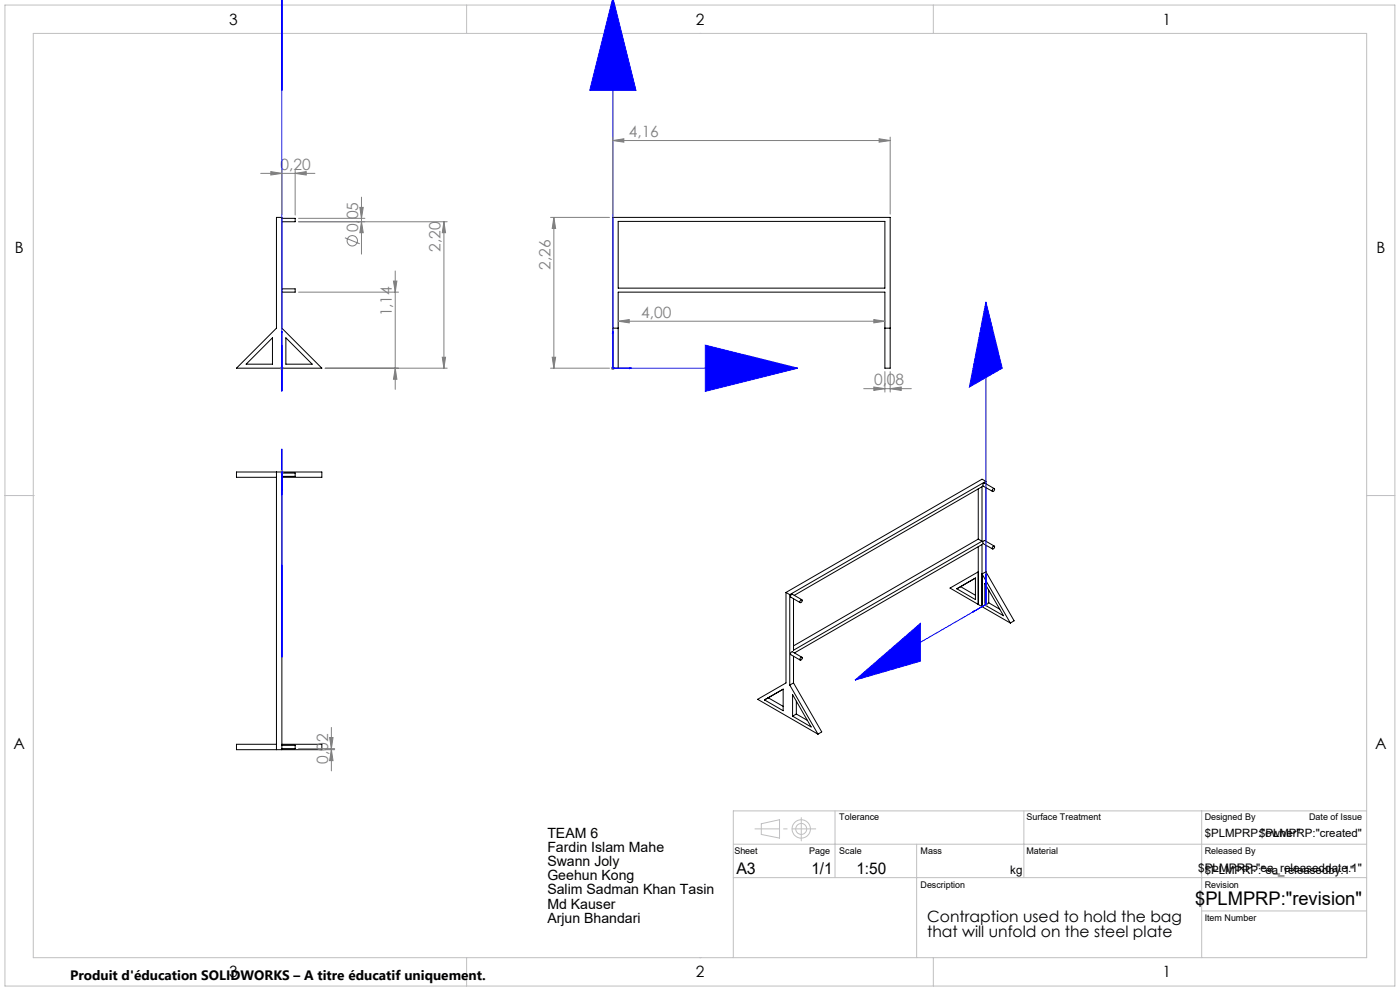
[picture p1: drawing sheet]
<svg xmlns="http://www.w3.org/2000/svg" width="420mm" height="297mm" viewBox="0 0 420 297" stroke-linecap="round" stroke-linejoin="round" font-family="sans-serif">
<g fill="none" stroke="#c0c0c0" stroke-width=".3">
<path d="M1.5 1.5h417v294h-417zM10 10h400v277h-400zM140 1.5v8.5M210 10h.1M280 1.5v8.5M1.5 148.5h8.5M10 148.5h.1M410 148.5h.1M410 148.5h8.5M220 253h190M228.4 246.9l5.5-1.2v5.5l-5.5-1.1zM240.4 245v7"/>
<path d="M250.5 243v20M275 253v34M307.2 243v20M360.5 243v44M410 243h-190v44M220 263h190M360.5 273h49.5M140 287v8.5M210 287h.1M280 287v8.5"/>
<circle cx="240.4" cy="248.4" r="1.64"/>
<circle cx="240.4" cy="248.4" r="2.75"/>
</g>
<path d="M226.4 248.4h18.4" fill="none" stroke="#c0c0c0" stroke-width=".3" stroke-dasharray="30.5 1.3 1.3 1.3" stroke-dashoffset="23.2" stroke-linecap="butt"/>
<g fill="none" stroke="#000" stroke-width=".3">
<path d="M82.9 65.2h1.7v33.2l12 11.9h-25.7l12-11.9zM84.6 65.4h3.9v1.1h-3.9M183.9 65.2h83.2v45.1h-1.6v-22.7h-80v22.7h-1.6zM185.5 66.4h80v20h-80zM84.6 86.6h3.9v1h-3.9M183.9 98.4h1.6M265.5 98.4h1.6M81.7 101.2v7.9h-7.9zM85.8 101.2l7.9 7.9h-7.9zM82.9 141.5v83.2M82.9 143h-12v-1.5h25.7v1.5h-12M84.6 141.8h3.9v1h-3.9"/>
<path d="M84.6 141.5v83.2M293.5 146.5v15.1M295.8 144.2l-58.9 34M295.8 144.2v.8M295.8 146.2v16M295.8 144.2l-1.2-.6-58.8 33.9M297.9 146.5h.4l-.2 .7a.33 .33 0 0 1-.5-.1 .33 .33 0 0 1 .2-.5zM298.3 146.4l-2.9-1.6-.5 .3v.6l2.9 1.6M235.8 177.5v27.2l-8.5 4.9 18.1 10.4M235.8 177.5l1.1 .7M236.9 178.2v27.1M240.2 179.8h.1a.44 .44 0 0 1 .4 .5 .44 .44 0 0 1-.6 .3l-.1-.3z"/>
<path d="M240.6 179.7l-2.9-1.6-.5 .4v.5l2.9 1.6M288.2 175.8l-1.1 .7M288.2 175.8l4.4 2.6M292.6 173.2v6.5l-5.5-3.2M292.6 173.2l-5.5 3.3M292.6 173.2l-4.4 2.6M293.5 161.6l1.1 .6M293.5 161.6l-55.4 32M293.5 163.9v17.2M293.5 171.4l-8.5 4.8 8.5 4.9M294.6 162.2l-56.5 32.7v-15.4M294.6 162.2v-16.3l-56.3 32.5"/>
<path d="M295.5 174.9l5.6 9.6-5.6-3.2zM295.8 163.4v8M295.8 171.4l-1.2 .6 8.5 14.7M295.8 171.4l8.4 14.7-1.1 .6M296.6 176.8v3.9M297.9 163.8l.1-.1a.36 .36 0 0 1 .5 .3 .36 .36 0 0 1-.4 .4v.1a.34 .34 0 0 1-.5-.2 .34 .34 0 0 1 .3-.5zM298.3 163.7l-2.8-1.7-.6 .3v.6l2.9 1.6M238.1 196.7v8M240.1 197.2l.3-.2 .3 .1-.1 .4-.4 .4-.2-.2zM240.6 197l-2.9-1.7-.5 .4v.5l2.9 1.6M293.5 181.1l1.1 .7M294.6 181.8v-18.6l-56.3 32.5"/>
<path d="M294.6 181.8l8.5 4.9M296.6 180.7l-1.1 .6M296.6 180.7l3.3 1.9M229.3 209.8l5.6-3.3v6.5zM229.3 209.8l1.2-.7 4.4 2.6M236.9 205.3l8.5 14.7M237.8 208.2l5.5 9.7-5.5-3.3zM238.1 204.7l-1.2 .6M238.1 204.7l8.4 14.7-1.1 .6M238.9 214l-1.1 .6M238.9 214l3.3 1.9M238.9 210.1v3.9"/>
<path d="M82.9 223.1h-12v1.6h25.7v-1.6h-12M84.6 223.4h3.9v1h-3.9"/>
</g>
<g fill="none" stroke="#808080" stroke-width=".3">
<path d="M78.2 52h16.3M81.2 51.4l3.4 .6-3.4 .5zM84.6 50.9v13.3M88.5 52l3.4-.6v1.1zM88.5 50.9v13.5M108.4 59.1v17.1M183.9 42.1l3.2-.5v1zM183.9 41.1v23.1M183.9 42.1h83.2M263.7 41.6l3.4 .5-3.4 .5zM267.1 41.1v23.1M89.6 66.5h44.6"/>
<path d="M89.6 65.4h19.9M103.5 71.3l4.4 1.8M107.9 62.2h1.1l-.6 3.2zM108.4 66.5l.6 3.2h-1.1zM133.2 66.5v43.8M133.2 66.5l.5 3.2h-1zM165.2 65.2h17.6M166.2 65.2l.5 3.3h-1zM166.2 65.2v45.1M89.6 87.6h30M118 84.2h1.1l-.5 3.4zM118.6 81.2v35.5"/>
<path d="M185.5 96.3l3.3-.5v1zM185.5 96.3h80M262.1 95.8l3.4 .5-3.4 .5zM84.1 110.3h1M84.2 110l.7 .7M84.6 109.9v.9M84.9 110l-.7 .7M97.5 110.3h36.7M118.6 110.3l.5 3.4h-1.1zM132.7 107.1h1l-.5 3.2zM165.2 110.3h17.6M165.7 107.1h1l-.5 3.2z"/>
<path d="M183.3 110.3h1.1M183.5 110l.7 .7M183.9 109.9v.9M184.2 110l-.7 .7M259.1 116.5h14.3M262.1 116l3.4 .5-3.4 .5zM265.5 111.4v6.1M267.1 116.5l3.3-.5v1zM267.1 111.4v6.1M84.1 141.5h1M84.2 141.1l.7 .7M84.6 141v1"/>
<path d="M84.9 141.1l-.7 .7M295.2 181.1h1.1M295.4 180.8l.7 .7M295.8 180.7v1M296.1 180.8l-.7 .7M99.4 218v13M89.6 224.4h10.8M97.5 224.7h2.9M98.9 221h1l-.5 3.4zM99.4 224.7l.5 3.3h-1z"/>
<circle cx="105.7" cy="72.1" r="1.55"/>
</g>
<g fill="none" stroke="#00f" stroke-width=".3">
<path d="M84.6 -.1v27.2v-27.2M84.6 0v110.3M183.7 -.1l-6.8 27.2h13.9l-6.8-27.2M183.9 0v110.3h55.5M84.6 99.2v.6v-.6M183.9 99.2l.1 .6h-.3zM295.8 90.5l4.9 19.8-9.9 5.7zM295.8 90.5v90.6M84.6 110.2v.3zM84.6 103.4v13.9zM84.6 110.3h.1M188.8 110.2l.6 .1-.6 .2z"/>
<path d="M211.6 103.4l27.8 6.9-27.8 7zM84.6 134.5v13.9zM84.6 141.5h.1M84.6 147v-.5v.5M84.6 141.3v.3zM84.6 141.5v55.5M295.8 172.1v.4l-.1 .1zM84.6 197v-27.8v27.8M291.8 183.4l.4-.3v.2zM295.8 181.1l-4 2.3M295.8 181.1l-39.3 22.7M256.5 203.8l19.6-17v11.4z"/>
</g>
<g fill="#00f">
<path d="M84.6 110.2v.3zM84.6 99.2v.6z"/>
<path d="M211.6 103.4l27.8 6.9-27.8 7zM183.9 -.1l6.9 27.2h-13.9zM84.6 146.5v.5zM84.6 141.3v.3z"/>
<path d="M84.6 103.4v13.9zM84.6 -.1v27.2zM188.8 110.2l.6 .1-.6 .2zM183.9 99.2l.1 .6h-.3zM84.6 169.2v27.8zM84.6 134.5v13.9zM291.8 183.4l.4-.1v-.2zM295.8 172.1l-.1 .5 .1-.1zM256.5 203.8l19.6-5.6v-11.4zM295.8 90.5l-5 25.5 9.9-5.7z"/>
</g>
<g fill="#808080">
<path d="M88.5 52l3.4-.6v1.1zM81.2 51.4l3.4 .6-3.4 .5zM263.7 41.6l3.4 .5-3.4 .5zM183.9 42.1l3.2-.5v1z"/>
<path d="M185.5 96.3l3.3-.5v1zM262.1 95.8l3.4 .5-3.4 .5zM262.1 116l3.4 .5-3.4 .5zM267.1 116.5l3.3-.5v1z"/>
<path d="M118.6 110.3l.5 3.4h-1.1zM118 84.2h1.1l-.5 3.4zM132.7 107.1h1l-.5 3.2zM133.2 66.5l.5 3.2h-1zM99.4 224.7l.5 3.3h-1zM98.9 221h1l-.5 3.4z"/>
<path d="M107.9 62.2h1.1l-.6 3.2zM108.4 66.5l.6 3.2h-1.1zM166.2 65.2l.5 3.3h-1zM165.7 107.1h1l-.5 3.2z"/>
</g>
<text font-size="5.6" x="358.6" y="271.1">$PLMPRP:&quot;revision&quot;</text>
<g font-size="4.8">
<text x="220.9" y="262">A3</text>
<text x="243.4" y="262">1/1</text>
<text x="256.9" y="262">1:50</text>
</g>
<g font-size="4.7">
<text x="68.7" y="7.4">3</text>
<text x="208.7" y="7.4">2</text>
<text x="348.7" y="7.4">1</text>
<text x="4.4" y="75.9">B</text>
<text x="412.9" y="75.9">B</text>
<text x="4" y="224.4">A</text>
<text x="412.5" y="224.4">A</text>
<text x="278.2" y="276.2">Contraption used to hold the bag</text>
<text x="278.2" y="280.7">that will unfold on the steel plate</text>
<text x="68.7" y="292.9">3</text>
<text x="208.7" y="292.9">2</text>
<text x="348.7" y="292.9">1</text>
</g>
<g font-size="4.7" fill="#808080">
<text x="188.6" y="41.1">4,16</text>
<text x="84.1" y="50.9">0,20</text>
<text x="107.4" y="69.6" transform="rotate(-90 107.4 69.6)">0,05</text>
<text x="132.2" y="75.5" transform="rotate(-90 132.2 75.5)">2,20</text>
<text x="165.2" y="80.8" transform="rotate(-90 165.2 80.8)">2,26</text>
<text x="117.6" y="94.9" transform="rotate(-90 117.6 94.9)">1,14</text>
<text x="192.4" y="95.2">4,00</text>
<text x="262.2" y="115.5">0,08</text>
<text x="98.4" y="228.9" transform="rotate(-90 98.4 228.9)">0,02</text>
</g>
<g font-size="4.2">
<text x="164.2" y="251.1">TEAM 6</text>
<text x="164.2" y="255.3">Fardin Islam Mahe</text>
<text x="164.2" y="259.6">Swann Joly</text>
<text x="164.2" y="263.8">Geehun Kong</text>
<text x="164.2" y="268">Salim Sadman Khan Tasin</text>
<text x="164.2" y="272.3">Md Kauser</text>
<text x="164.2" y="276.5">Arjun Bhandari</text>
</g>
<text font-size="4.1" x="21" y="293.7">Produit d'éducation SOLIDWORKS – A titre éducatif uniquement.</text>
<g font-size="3.5">
<text x="303.1" y="262">kg</text>
<text x="359.5" y="261.3">$PLMPRP:&quot;ea_releaseddate.1&quot;</text>
</g>
<g font-size="3.4">
<text x="361.4" y="250.9">$PLMPRP:&quot;owner&quot;</text>
<text x="377.7" y="250.9">$PLMPRP:&quot;created&quot;</text>
<text x="361.4" y="262">$PLMPRP:&quot;ea_releasedby.1&quot;</text>
</g>
<g font-size="2.7">
<text x="251.8" y="245.8">Tolerance</text>
<text x="307.9" y="245.8">Surface Treatment</text>
<text x="361.4" y="245.8">Designed By</text>
<text x="392.7" y="245.8">Date of Issue</text>
<text x="220.3" y="255.8">Sheet</text>
<text x="242.8" y="255.8">Page</text>
<text x="251.8" y="255.8">Scale</text>
<text x="276.2" y="255.8">Mass</text>
<text x="307.9" y="255.8">Material</text>
<text x="361.4" y="255.8">Released By</text>
<text x="276.2" y="266.2">Description</text>
<text x="361.4" y="266.2">Revision</text>
<text x="361.4" y="276.1">Item Number</text>
</g>
</svg>
